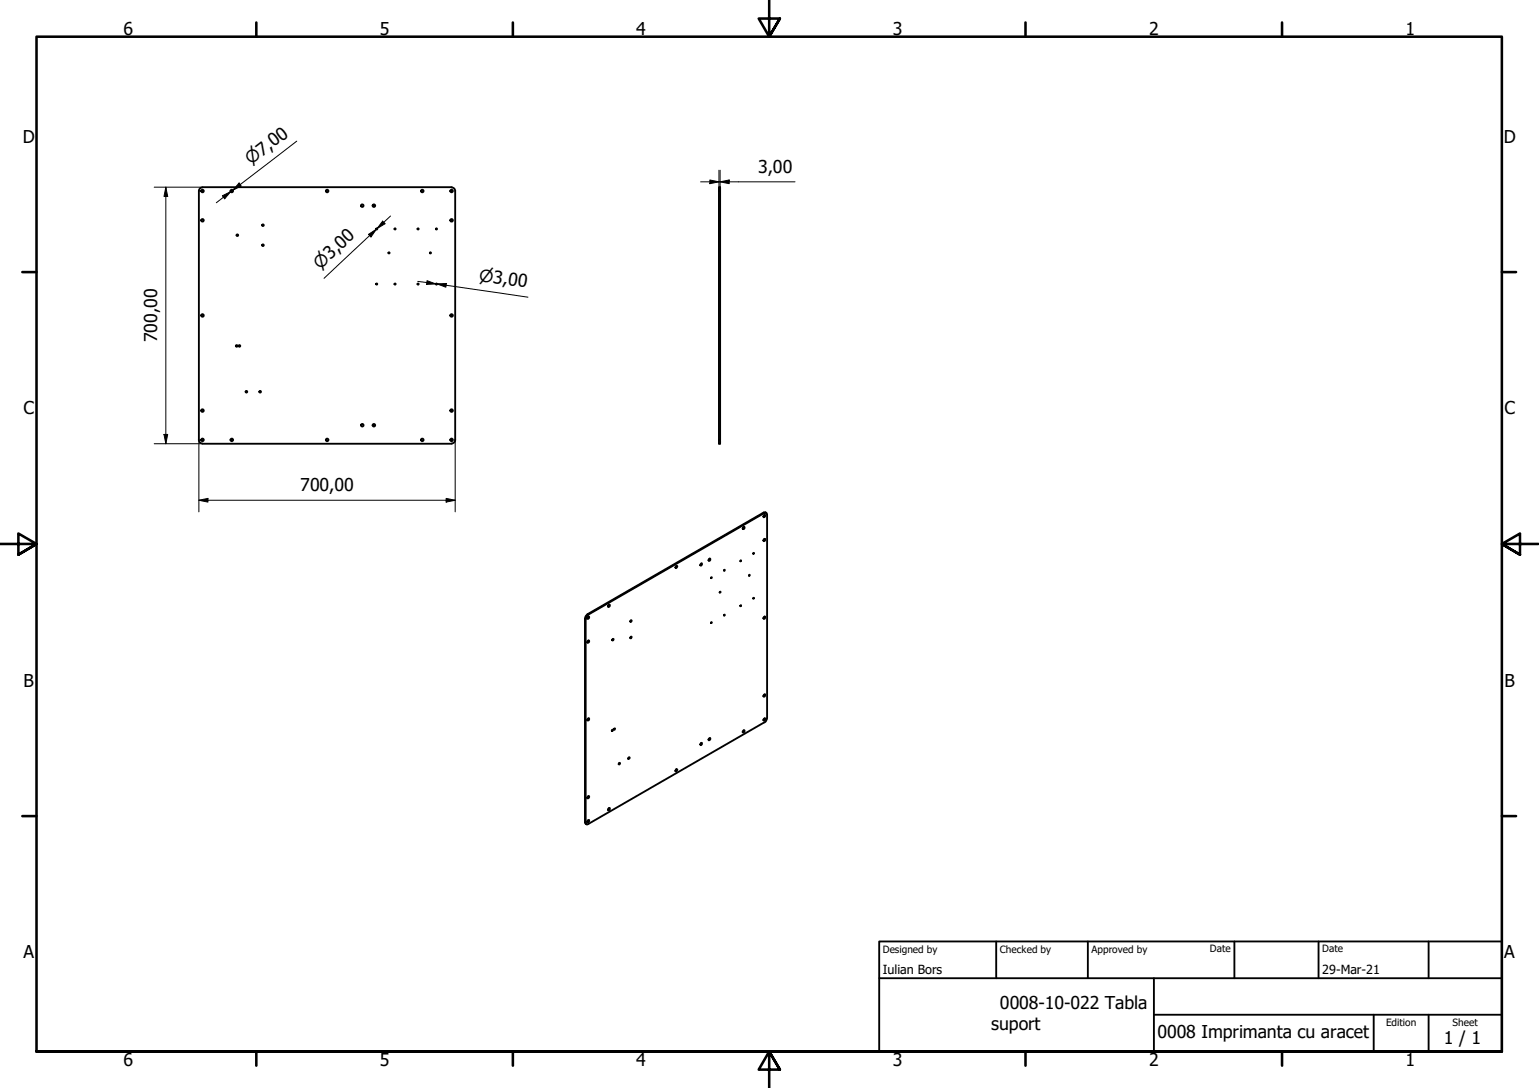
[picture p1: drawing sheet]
<svg xmlns="http://www.w3.org/2000/svg" width="420mm" height="297mm" viewBox="0 0 420 297" stroke-linecap="round" stroke-linejoin="round" font-family="sans-serif">
<!-- layer: Visible (ISO) -->
<g fill="none" stroke="#000" stroke-width=".51">
<path d="M55.3 51.2a.98 .98 0 0 0-1 1v67.9a.99 .99 0 0 0 1 1M55.3 51.1h68M123.3 51.2a.99 .99 0 0 1 1 .9v68a.98 .98 0 0 1-1 1M196.3 51.1h.3v70h-.3zM55.3 121.1h68M184.6 154.5h.2l.1 .2a.32 .32 0 0 1-.1 .3 .32 .32 0 0 1-.4 0zM184.7 154.5l-.3 .4M191.3 154l.2-.2 .1 .2a.26 .26 0 0 1-.1 .4 .26 .26 0 0 1-.3-.1zM191.5 153.8l-.3 .5M193.5 152.6l.4-.1v.2a.28 .28 0 0 1-.1 .4 .28 .28 0 0 1-.4-.1zM193.7 152.5l-.2 .5M202.8 144.1l.3-.3 .2 .1a.32 .32 0 0 1-.1 .5 .32 .32 0 0 1-.4-.1z"/>
<path d="M203.1 143.9l-.3 .4M208.5 140.7l.4-.1v.3a.26 .26 0 0 1-.2 .3 .26 .26 0 0 1-.3-.2zM208.5 147.2l.4-.1v.2a.28 .28 0 0 1-.1 .4 .28 .28 0 0 1-.4-.1zM208.7 140.6l-.2 .5M208.7 147.1l-.2 .5M209.2 140l-.7-.1-48.1 27.8-.5 .6-.2 .5v55.8l.4 .4M160.5 167.9l48.2-27.8a.47 .47 0 0 1 .5-.1 .47 .47 0 0 1 .2 .5v55.5l-.3 .9-48.5 28.1a.41 .41 0 0 1-.5 0 .41 .41 0 0 1-.2-.4v-55.7zM160.5 174.9a.25 .25 0 0 1 .3 .2 .25 .25 0 0 1-.2 .3 .25 .25 0 0 1-.3-.2zM160.5 168.4a.25 .25 0 0 1 .3 .2 .25 .25 0 0 1-.2 .3 .25 .25 0 0 1-.3-.2zM160.7 174.9l-.4 .5M160.7 168.3l-.4 .5M166.1 165.2l.3-.1 .1 .2a.28 .28 0 0 1-.1 .3 .28 .28 0 0 1-.4-.1z"/>
<path d="M166.3 165.1l-.3 .5M167.3 174.5l-.2 .2M172.1 174l.2-.2 .2 .1-.3 .4zM172.2 169.4l-.1 .2M172.2 173.8l-.1 .3M172.3 169.3l.2 .2-.4 .3zM197.7 167.9l.2-.1v.2l-.2 .1zM205.7 163.2h.2l-.1 .2zM208.6 168.4l.3-.1v.3a.27 .27 0 0 1-.1 .3 .27 .27 0 0 1-.4-.1zM208.7 168.3l-.2 .5M160.4 196.3l.3-.2 .1 .1a.32 .32 0 0 1 0 .4 .32 .32 0 0 1-.5 0zM160.7 196.1l-.4 .5"/>
<path d="M167.1 199.3l.2-.1-.1 .4-.2-.1zM202.9 199.5l.3-.1 .1 .2a.28 .28 0 0 1-.2 .3 .28 .28 0 0 1-.3-.1zM203.1 199.4l-.3 .5M208.5 196.3l.3-.2 .1 .1a.32 .32 0 0 1 0 .5 .32 .32 0 0 1-.5-.1zM208.5 189.7l.4-.1v.3l-.4 .3zM208.7 189.6l-.2 .4M208.7 196.1l-.2 .5M160.5 217.5v-.1a.23 .23 0 0 1 .3 .2 .23 .23 0 0 1-.2 .3 .23 .23 0 0 1-.3-.2zM160.7 217.3l-.4 .6M169 208.3l-.1 .3M171.5 207l.4-.2-.2 .4zM171.6 206.8l-.1 .3"/>
<path d="M184.6 210l.3 .1-.3 .5a.3 .3 0 0 1-.2-.3 .3 .3 0 0 1 .2-.3zM184.7 210l-.3 .5M191.3 202.9l.3-.1v.2a.28 .28 0 0 1-.1 .3 .28 .28 0 0 1-.3 0zM191.5 202.8l-.3 .4M193.6 201.6l.3-.1v.3a.26 .26 0 0 1-.2 .3 .26 .26 0 0 1-.3-.2zM193.7 201.5l-.2 .5M160.5 224l.1-.1a.27 .27 0 0 1 .2 .4 .27 .27 0 0 1-.5 0zM160.7 223.9l-.4 .4M166.2 220.6h.2l.1 .3a.26 .26 0 0 1-.2 .3 .26 .26 0 0 1-.3-.2zM166.3 220.6l-.3 .5"/>
<circle cx="55.3" cy="52.2" r=".35"/>
<circle cx="63.3" cy="52.2" r=".35"/>
<circle cx="89.3" cy="52.2" r=".35"/>
<circle cx="98.9" cy="56.2" r=".35"/>
<circle cx="102.1" cy="56.2" r=".35"/>
<circle cx="115.3" cy="52.2" r=".35"/>
<circle cx="123.3" cy="52.2" r=".35"/>
<circle cx="55.3" cy="60.2" r=".35"/>
<circle cx="64.8" cy="64.2" r=".22"/>
<circle cx="71.8" cy="61.5" r=".22"/>
<circle cx="71.8" cy="66.9" r=".22"/>
<circle cx="102.8" cy="62.5" r=".16"/>
<circle cx="102.8" cy="77.6" r=".16"/>
<circle cx="106.2" cy="69" r=".16"/>
<circle cx="107.9" cy="62.5" r=".16"/>
<circle cx="107.9" cy="77.6" r=".16"/>
<circle cx="114.1" cy="62.5" r=".16"/>
<circle cx="114.1" cy="77.6" r=".16"/>
<circle cx="117.5" cy="69" r=".16"/>
<circle cx="119.2" cy="62.5" r=".16"/>
<circle cx="119.2" cy="77.6" r=".16"/>
<circle cx="123.3" cy="60.2" r=".35"/>
<circle cx="55.3" cy="86.1" r=".35"/>
<circle cx="64.6" cy="94.4" r=".22"/>
<circle cx="65.4" cy="94.4" r=".22"/>
<circle cx="123.3" cy="86.1" r=".35"/>
<circle cx="55.3" cy="112.1" r=".35"/>
<circle cx="67.3" cy="107" r=".22"/>
<circle cx="71" cy="107" r=".22"/>
<circle cx="98.9" cy="116.1" r=".35"/>
<circle cx="102.1" cy="116.1" r=".35"/>
<circle cx="123.3" cy="112.1" r=".35"/>
<circle cx="55.3" cy="120.1" r=".35"/>
<circle cx="63.3" cy="120.1" r=".35"/>
<circle cx="89.3" cy="120.1" r=".35"/>
<circle cx="115.3" cy="120.1" r=".35"/>
<circle cx="123.3" cy="120.1" r=".35"/>
<circle cx="194.2" cy="157.7" r=".12"/>
<circle cx="197.8" cy="155.7" r=".12"/>
<circle cx="202.2" cy="153.1" r=".12"/>
<circle cx="204.5" cy="157.1" r=".12"/>
<circle cx="205.7" cy="151.1" r=".14"/>
<circle cx="167.3" cy="174.6" r=".21"/>
<circle cx="194.2" cy="170" r=".12"/>
<circle cx="196.6" cy="161.7" r=".14"/>
<circle cx="202.2" cy="165.3" r=".14"/>
<circle cx="167.7" cy="199" r=".19"/>
<circle cx="169.1" cy="208.5" r=".21"/>
</g>
<!-- layer: Visible Narrow (ISO) -->
<path d="M208.5 139.9l.2 .2M159.7 169l.2 .1M160.4 167.7l.2 .1M159.7 224.5l.2 .1" fill="none" stroke="#000" stroke-width=".38"/>
<!-- layer: Border (ISO) -->
<g fill="none" stroke="#000" stroke-width=".7">
<path d="M70 6.1v3.9M140 6.1v3.9M210 0v10l-2.9-4.9h5.8l-2.9 4.9 2.9-4.9M280 6.1v3.9M350 6.1v3.9M6.1 74.3h3.9M410 74.3h3.9M0 148.5h10l-5-2.8v5.7l5-2.9-5 2.9M420 148.5h-10l5-2.8v5.7l-5-2.9 5 2.9M6.1 222.8h3.9M410 222.8h3.9M10 287.1v-277.1h400v277.1h-400h400"/>
<path d="M70 287.1v3.8M140 287.1v3.8M212.9 292l-2.9-4.9 2.9 4.9h-5.8l2.9-4.9v9.9M280 287.1v3.8M350 287.1v3.8"/>
</g>
<!-- layer: Title (ISO) -->
<path d="M240 257h170v30.1h-170zM272 257v10.1M297 257v10.1M337 257v10.1M360 257v10.1M390 257v10.1M240 267.1h170M315 277h95M315 267.1v20M375 277v10.1M390 277v10.1" fill="none" stroke="#000" stroke-width=".51"/>
<!-- layer: Dimension (ISO) -->
<g fill="none" stroke="#000" stroke-width=".27">
<path d="M81 38.5l-17.4 13.4 1.9-1.5M42.1 51.1h13.2M45.3 51.1l.5 2.5h-1zM45.3 51.1v70M60.7 53.5l2.3-1.2-1.7 2zM63 52.3l-3.9 3.1M65.3 50l.5 .8-2.2 1.1zM106.6 59l-3.7 3.4M191.3 49.6h25.7M193.8 49.1l2.5 .5-2.5 .6zM196.3 46.5v5.6M196.6 49.6l2.5-.5v1.1z"/>
<path d="M196.6 46.5v5.6M100.6 64l2.1-1.4-1.4 2.1zM100.9 64.3l1.8-1.7-14.2 13.4M104.5 60.4l.7 .7-2.3 1.3zM114 76.8l5 .7M116.6 76.6l2.4 .9-2.5 .1zM119.3 77.5l2.6-.1-.2 1zM121.8 77.9l-2.5-.4 24.8 3.6M44.8 118.6h1l-.5 2.5zM42.1 121.1h13.2M54.3 136.6l2.5-.5v1zM54.3 136.6h70"/>
<path d="M54.3 120.1v19.6M121.8 136.1l2.5 .5-2.5 .5zM124.3 120.1v19.6"/>
</g>
<g fill="#000">
<path d="M45.3 51.1l.5 2.5h-1z" fill-rule="evenodd"/>
<path d="M60.7 53.5l2.3-1.2-1.7 2z" fill-rule="evenodd"/>
<path d="M65.3 50l.5 .8-2.2 1.1z" fill-rule="evenodd"/>
<path d="M193.8 49.1l2.5 .5-2.5 .6z" fill-rule="evenodd"/>
<path d="M196.6 49.6l2.5-.5v1.1z" fill-rule="evenodd"/>
<path d="M100.6 64l2.1-1.4-1.4 2.1z" fill-rule="evenodd"/>
<path d="M104.5 60.4l.7 .7-2.3 1.3z" fill-rule="evenodd"/>
<path d="M116.6 76.6l2.4 .9-2.5 .1z" fill-rule="evenodd"/>
<path d="M119.3 77.5l2.6-.1-.2 1z" fill-rule="evenodd"/>
<path d="M44.8 118.6h1l-.5 2.5z" fill-rule="evenodd"/>
<path d="M54.3 136.6l2.5-.5v1z" fill-rule="evenodd"/>
<path d="M121.8 136.1l2.5 .5-2.5 .5z" fill-rule="evenodd"/>
</g>
<g font-size="4.8">
<text x="33.7" y="9.6">6</text>
<text x="103.7" y="9.6">5</text>
<text x="173.7" y="9.6">4</text>
<text x="243.7" y="9.6">3</text>
<text x="313.7" y="9.6">2</text>
<text x="383.7" y="9.6">1</text>
<text x="6.2" y="38.9">D</text>
<text x="410.5" y="38.9">D</text>
<text x="206.9" y="47.2">3,00</text>
<text x="42.9" y="93.4" transform="rotate(-90 42.9 93.4)">700,00</text>
<text x="6.4" y="113.1">C</text>
<text x="410.7" y="113.1">C</text>
<text x="82" y="134.2">700,00</text>
<text x="6.4" y="187.4">B</text>
<text x="410.7" y="187.4">B</text>
<text x="6.4" y="261.7">A</text>
<text x="410.7" y="261.7">A</text>
<text x="273" y="275.5">0008-10-022 Tabla</text>
<text x="270.6" y="281.3">suport</text>
<text x="316" y="283.3">0008 Imprimanta cu aracet</text>
<text x="394.2" y="285">1 / 1</text>
<text x="33.7" y="290.9">6</text>
<text x="103.7" y="290.9">5</text>
<text x="173.7" y="290.9">4</text>
<text x="243.7" y="290.9">3</text>
<text x="313.7" y="290.9">2</text>
<text x="383.7" y="290.9">1</text>
</g>
<g font-size="4.6">
<text x="68.5" y="45.1" transform="rotate(-38 68.5 45.1)">⌀7,00</text>
<text x="87.4" y="73.7" transform="rotate(-43 87.4 73.7)">⌀3,00</text>
<text x="130.6" y="76.8" transform="rotate(8 130.6 76.8)">⌀3,00</text>
</g>
<g font-size="3.4">
<text x="241" y="266">Iulian Bors</text>
<text x="361" y="266">29-Mar-21</text>
</g>
<g font-size="2.7">
<text x="241" y="260.1">Designed by</text>
<text x="273" y="260.1">Checked by</text>
<text x="298" y="260.1">Approved by</text>
<text x="330.3" y="260">Date</text>
<text x="361" y="260">Date</text>
<text x="378.4" y="280.1">Edition</text>
<text x="396.6" y="280.1">Sheet</text>
</g>
</svg>
